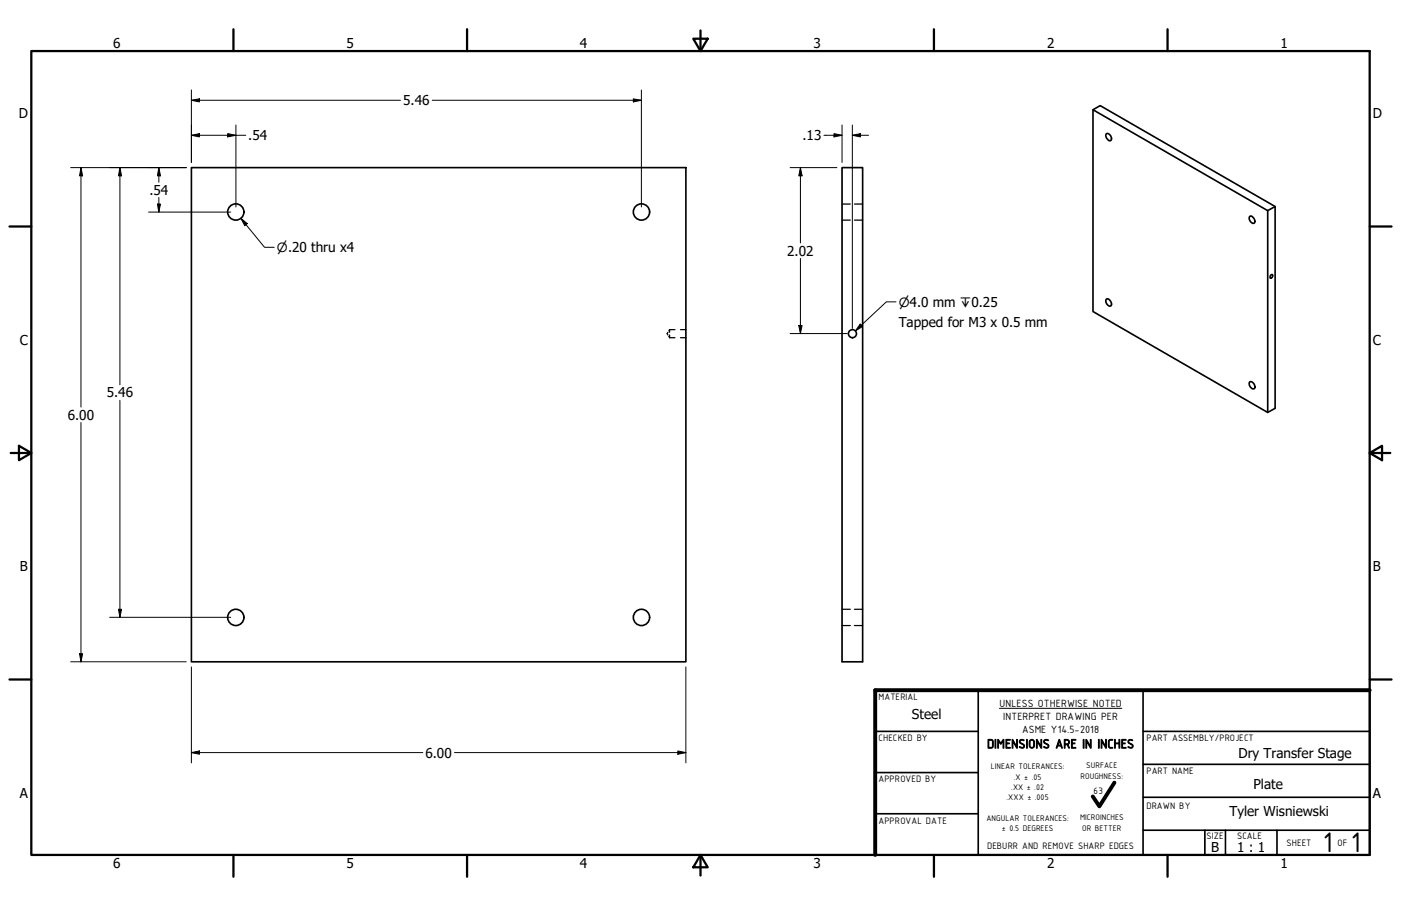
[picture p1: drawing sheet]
<svg xmlns="http://www.w3.org/2000/svg" width="432mm" height="279mm" viewBox="0 0 432 279" stroke-linecap="round" stroke-linejoin="round" font-family="sans-serif">
<!-- layer: Hidden (ANSI) -->
<g fill="none" stroke="#000" stroke-width=".38">
<path d="M259.5 62.9h2.6M259.5 67.9h2.6M263.3 62.9h2.6M263.3 67.9h2.6M205.9 102.5l-.3 .4 .3 .4M206.1 103.8l.3 .3M206.4 101.7v.8M206.4 103.3v.8M206.4 101.7l-.3 .3M206.4 104.1h1.6M206.4 101.7h1.6M209.7 104.1h1.7"/>
<path d="M209.7 101.7h1.7M259.5 187.9h2.6M259.5 192.9h2.6M263.3 187.9h2.6M263.3 192.9h2.6"/>
</g>
<!-- layer: Visible (ANSI) -->
<g fill="none" stroke="#000" stroke-width=".51">
<path d="M336.9 33.8l53.8 31.2 2.3-1.3v62.2l-2.3 1.3-53.8-31.1v-62.3l2.2-1.2 53.9 31.1M59 51.7h152.4v152.4h-152.4zM259.5 51.7h6.4v152.4h-6.4zM340.9 41.4l.2-.2a1.43 1.43 0 0 1 1.2 2.2 1.59 1.59 0 0 1-1.4-2zM385.3 66.7a1.46 1.46 0 0 1 1.2 2.1 1.43 1.43 0 0 1-1.2-2.1zM390.7 65v62.2M341.1 92.2a1.46 1.46 0 0 1 1.2 2.2 1.43 1.43 0 0 1-1.2-2.2zM391.6 84.9l.4-.3 .3 .4-.3 .5-.4 .3-.2-.3zM385.1 117.9l.2-.2a1.43 1.43 0 0 1 1.2 2.2 1.51 1.51 0 0 1-1.4-2z"/>
<circle cx="72.7" cy="65.4" r="2.51"/>
<circle cx="197.7" cy="65.4" r="2.51"/>
<circle cx="262.7" cy="102.9" r="1.24"/>
<circle cx="72.7" cy="190.4" r="2.51"/>
<circle cx="197.7" cy="190.4" r="2.51"/>
</g>
<!-- layer: Border (ANSI) -->
<g fill="none" stroke="#000" stroke-width=".7">
<path d="M9.7 15.7h412.4v248h-412.4zM71.9 9v6.7M144 9v6.7M213.7 11.9h4.4l-2.2 3.8zM215.9 9.4v6.3M287.8 9v6.7M359.9 9v6.7M2.9 69.8h6.8M422.1 69.8h6.8M3.3 139.7h6.4M5.8 137.5l3.9 2.2-3.9 2.2zM422.1 139.7l3.9-2.2v4.4z"/>
<path d="M422.1 139.7h6.4M2.9 209.5h6.8M422.1 209.5h6.8M71.9 263.7v6.7M144 263.7v6.7M215.9 263.7l2.2 3.8h-4.4zM215.9 263.7v6.3M287.8 263.7v6.7M359.9 263.7v6.7"/>
</g>
<!-- layer: Title (ANSI) -->
<g fill="none" stroke="#000" stroke-width=".51">
<path d="M301.5 212.9v50.8M352.3 212.9v50.8M422.1 212.9v50.8h-152.4M269.7 225.6h31.8M269.7 238.3h31.8M352.3 235.7h69.8M352.3 225.6h69.8M269.7 251h31.8M352.3 245.9h69.8M352.3 256h69.8M371.3 256v7.7M377.7 256v7.7"/>
<path d="M393.6 256v7.7"/>
</g>
<path d="M422.1 212.9h-152.4v50.8M343.5 241.4l-4.7 7.3-2-3.1" fill="none" stroke="#000" stroke-width="1.2"/>
<path d="M308 218.4h37.8" fill="none" stroke="#000" stroke-width=".31"/>
<!-- layer: Dimension (ANSI) -->
<g fill="none" stroke="#000" stroke-width=".31">
<path d="M59 30.9l2.5-.4v.9zM59 27.7v22.4M59 30.9h64.4M72.7 38.5v25.3M133.2 30.9h64.5M195.2 30.5l2.5 .4-2.5 .5zM197.7 27.7v36.1M259.5 38.5v11.6M262.7 38.5v62.8M21.8 51.7h35.6M25 51.7l.5 2.5h-1zM25 51.7v73.8"/>
<path d="M37 51.7l.5 2.5h-1zM37 51.7v67M49 51.7l.5 2.5h-1zM49 51.7v4.5M59 41.7l2.5-.5v1zM59 41.7h16.8M70.2 41.2l2.5 .5-2.5 .5zM243.5 51.7h14.4M246.7 51.7l.5 2.5h-1zM246.7 51.7v23.2M253.9 41.7h5.6M257 41.2l2.5 .5-2.5 .5z"/>
<path d="M262.7 41.7l2.5-.5v1zM262.7 41.7h5M45.8 65.4h25.3M48.5 62.9h1l-.5 2.5zM49 60.9v4.5M74.2 67.3l2 1.7-.8 .6zM74.2 67.3l7.3 9h3M246.7 79.7v23.2M265.1 99.9l.7 .8-2.1 1.3zM276.2 93.1h-3l-9.5 8.9M243.5 102.9h17.6M246.2 100.4h1l-.5 2.5z"/>
<path d="M25 130.3v73.8M37 123.4v67M33.8 190.4h37.3M36.5 187.9h1l-.5 2.5zM21.8 204.1h35.6M24.5 201.6h1l-.5 2.5zM59 205.7v29.6M211.4 205.7v29.6M59 232.1l2.5-.5v1zM59 232.1h71.3M140.1 232.1h71.3M208.9 231.6l2.5 .5-2.5 .5z"/>
</g>
<g fill="#000">
<path d="M59 30.9l2.5-.4v.9z" fill-rule="evenodd"/>
<path d="M195.2 30.5l2.5 .4-2.5 .5z" fill-rule="evenodd"/>
<path d="M25 51.7l.5 2.5h-1z" fill-rule="evenodd"/>
<path d="M37 51.7l.5 2.5h-1z" fill-rule="evenodd"/>
<path d="M49 51.7l.5 2.5h-1z" fill-rule="evenodd"/>
<path d="M59 41.7l2.5-.5v1z" fill-rule="evenodd"/>
<path d="M70.2 41.2l2.5 .5-2.5 .5z" fill-rule="evenodd"/>
<path d="M246.7 51.7l.5 2.5h-1z" fill-rule="evenodd"/>
<path d="M257 41.2l2.5 .5-2.5 .5z" fill-rule="evenodd"/>
<path d="M262.7 41.7l2.5-.5v1z" fill-rule="evenodd"/>
<path d="M48.5 62.9h1l-.5 2.5z" fill-rule="evenodd"/>
<path d="M74.2 67.3l2 1.7-.8 .6z" fill-rule="evenodd"/>
<path d="M265.1 99.9l.7 .8-2.1 1.3z" fill-rule="evenodd"/>
<path d="M246.2 100.4h1l-.5 2.5z" fill-rule="evenodd"/>
<path d="M36.5 187.9h1l-.5 2.5z" fill-rule="evenodd"/>
<path d="M24.5 201.6h1l-.5 2.5z" fill-rule="evenodd"/>
<path d="M59 232.1l2.5-.5v1z" fill-rule="evenodd"/>
<path d="M208.9 231.6l2.5 .5-2.5 .5z" fill-rule="evenodd"/>
</g>
<g font-size="9.4">
<text x="407.7" y="262.9">1</text>
<text x="416.3" y="262.9">1</text>
</g>
<text font-size="4.3" x="304.2" y="230.8">DIMENSIONS ARE IN INCHES</text>
<g font-size="4.2">
<text x="34.9" y="14.7">6</text>
<text x="106.8" y="14.7">5</text>
<text x="178.8" y="14.7">4</text>
<text x="250.8" y="14.7">3</text>
<text x="322.7" y="14.7">2</text>
<text x="394.7" y="14.7">1</text>
<text x="124.3" y="32.4">5.46</text>
<text x="5.8" y="36.4">D</text>
<text x="423.2" y="36.4">D</text>
<text x="76.5" y="43.2">.54</text>
<text x="247.3" y="43.2">.13</text>
<text x="46" y="60.1">.54</text>
<text x="242.6" y="78.8">2.02</text>
<text x="277" y="100.9">Tapped for M3 x 0.5 mm</text>
<text x="6.1" y="106.3">C</text>
<text x="423.2" y="106.3">C</text>
<text x="32.9" y="122.6">5.46</text>
<text x="20.9" y="129.4">6.00</text>
<text x="6.2" y="176.1">B</text>
<text x="423.2" y="176.1">B</text>
<text x="281.1" y="221.6">Steel</text>
<text x="131.1" y="233.6">6.00</text>
<text x="381.7" y="233.7">Dry Transfer Stage</text>
<text x="6.1" y="246">A</text>
<text x="386.3" y="243.3">Plate</text>
<text x="423.2" y="246">A</text>
<text x="378.9" y="251.5">Tyler Wisniewski</text>
<text x="373.3" y="262.6">B</text>
<text x="381.3" y="262.6">1 : 1</text>
<text x="34.9" y="267.8">6</text>
<text x="106.8" y="267.7">5</text>
<text x="178.8" y="267.7">4</text>
<text x="250.8" y="267.8">3</text>
<text x="322.7" y="267.8">2</text>
<text x="394.7" y="267.7">1</text>
</g>
<g font-size="3.9">
<text x="85.3" y="77.8">⌀.20 thru x4</text>
<text x="277" y="94.6">⌀4.0 mm ↧0.25</text>
</g>
<g font-size="3.5">
<text x="308" y="217.9">UNLESS OTHERWISE NOTED</text>
<text x="309.2" y="222">INTERPRET DRAWING PER</text>
<text x="315" y="226.1">ASME Y14.5-2018</text>
</g>
<g font-size="3.1">
<text x="270.8" y="215.9">MATERIAL</text>
<text x="270.8" y="228.6">CHECKED BY</text>
<text x="353.3" y="228.6">PART ASSEMBLY/PROJECT</text>
<text x="353.3" y="238.7">PART NAME</text>
<text x="270.8" y="241.3">APPROVED BY</text>
<text x="337.1" y="244.9">63</text>
<text x="353.3" y="249.4">DRAWN BY</text>
<text x="270.8" y="254">APPROVAL DATE</text>
<text x="304.2" y="261.7">DEBURR AND REMOVE SHARP EDGES</text>
<text x="371.9" y="258.8">SIZE</text>
<text x="381.3" y="258.8">SCALE</text>
<text x="396.5" y="260.9">SHEET</text>
<text x="412.2" y="260.9">OF</text>
</g>
<g font-size="2.7">
<text x="305.4" y="237.2">LINEAR TOLERANCES:</text>
<text x="334.8" y="237">SURFACE</text>
<text x="311.7" y="243.6">.XX ± .02</text>
<text x="312.5" y="240.4">.X ± .05</text>
<text x="333" y="240.2">ROUGHNESS:</text>
<text x="310.3" y="246.8">.XXX ± .005</text>
<text x="304" y="253.1">ANGULAR TOLERANCES:</text>
<text x="308.8" y="256.3">± 0.5 DEGREES</text>
<text x="332.9" y="253">MICROINCHES</text>
<text x="333.6" y="256.2">OR BETTER</text>
</g>
</svg>
